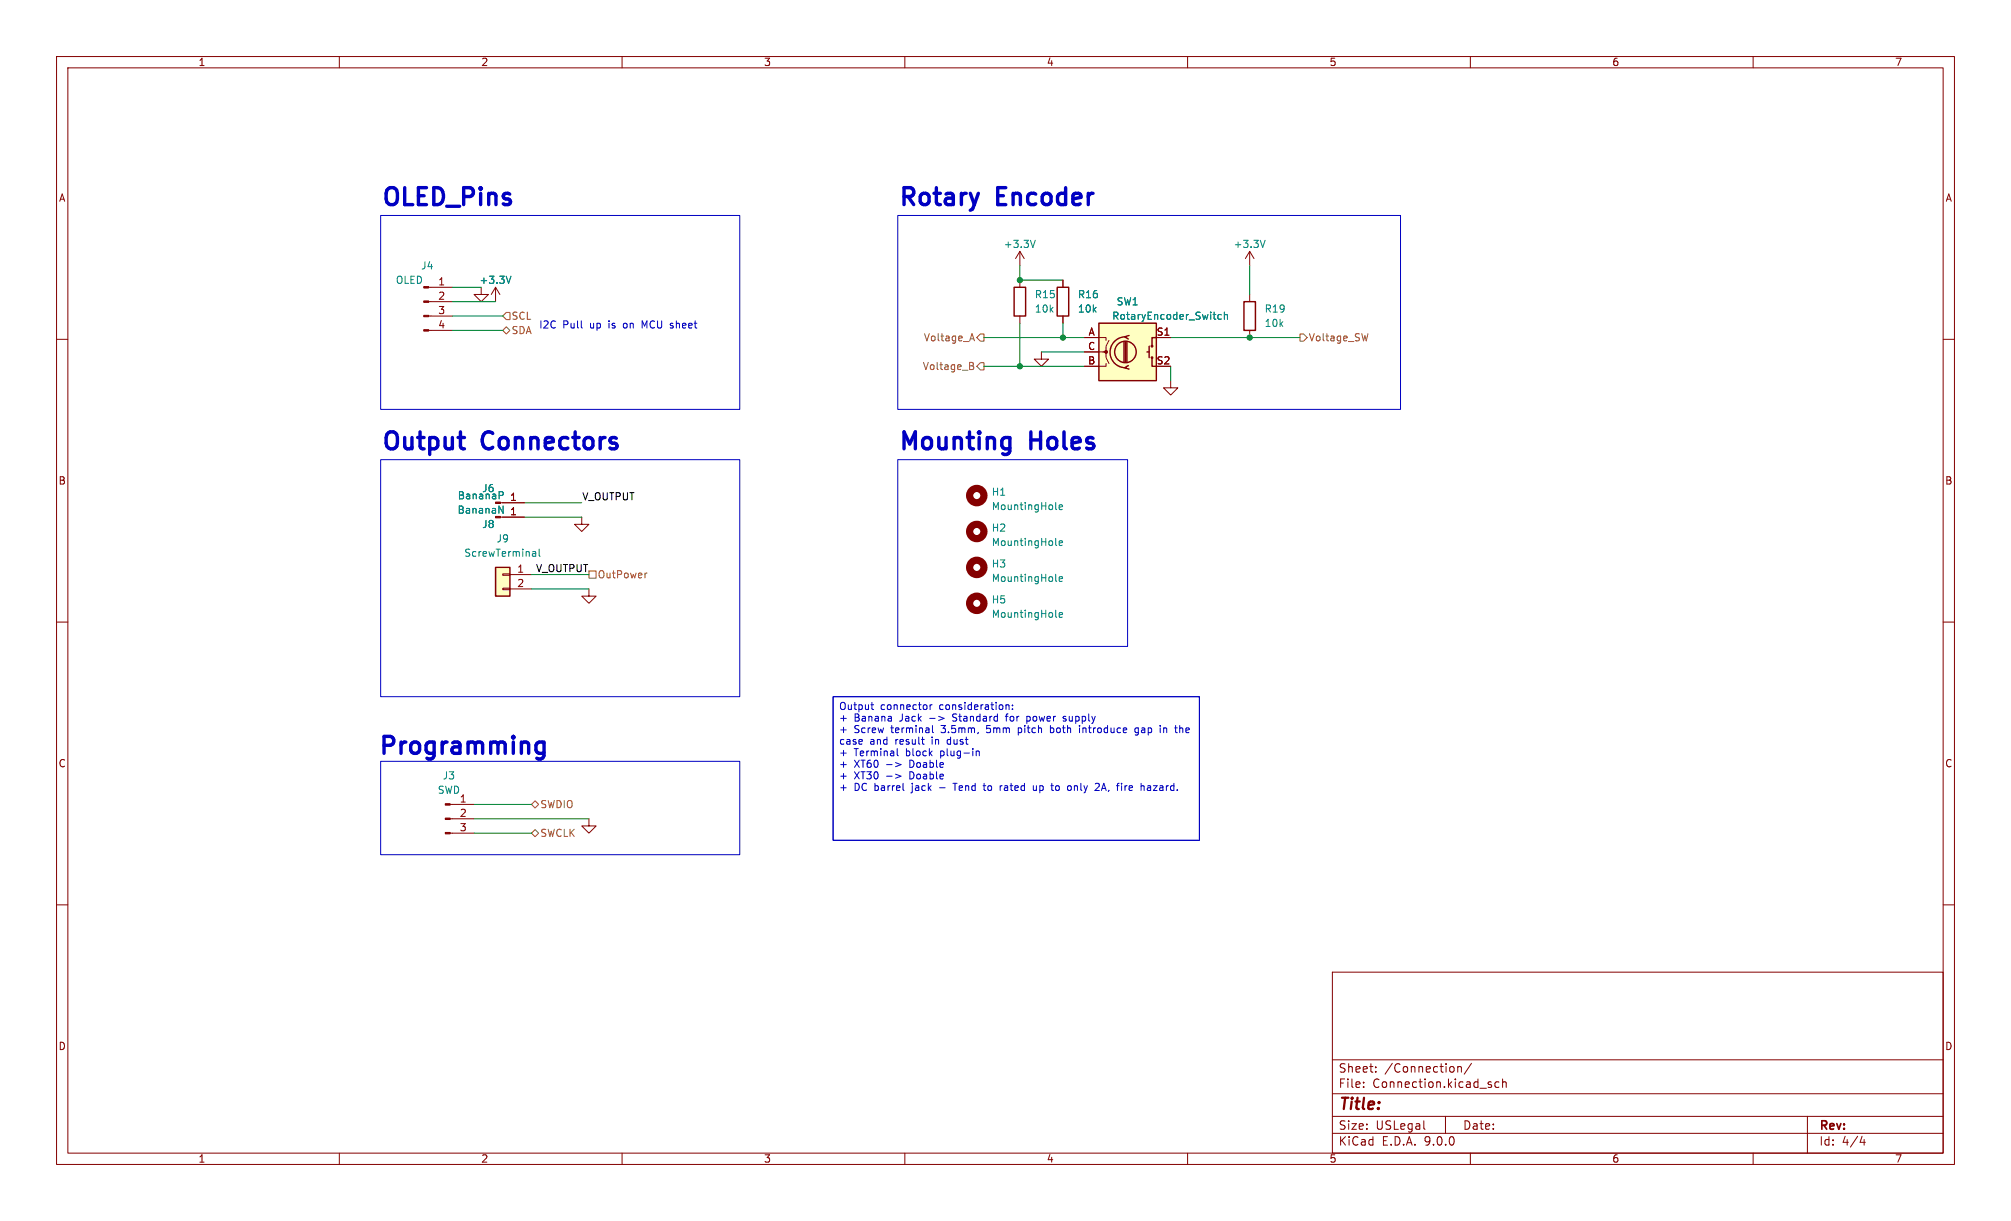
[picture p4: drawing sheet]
<svg xmlns="http://www.w3.org/2000/svg" width="356mm" height="216mm" viewBox="0 0 356 216" stroke-linecap="round" stroke-linejoin="round" font-family="sans-serif">
<path d="M0 0h355.6v215.9h-355.6z" fill="#fff" stroke="#fff" stroke-width=".18"/>
<g fill="none" stroke="#840000" stroke-width=".18">
<path d="M10 10h335.6v195.9h-335.6zM12 12h331.6v191.9h-331.6zM60 10v2M110 10v2M160 10v2M210 10v2M260 10v2M310 10v2M221 44.5l-.8 1.2M221 44.5l.7 1.2M221 44.5v2.5M221 52.1v1.2"/>
<path d="M221 58.4v1.3M10 60h2M343.6 60h2M88.5 88.9h4.2M10 110h2M104.1 104.1v1.3h1.3l-1.3 1.3-1.2-1.3h1.2M343.6 110h2M10 160h2M235.6 171.9h108v32h-108zM343.6 160h2M235.6 197.4h108M235.6 193.4h108"/>
<path d="M235.6 187.4h108M241.1 192.1v.2M241.1 191.4v.1M243.3 189.4v.2M243.3 188.7v.1M251.8 199.6l.2 .1M255.6 197.4v3M257.8 188.6v1M257.8 188.7l.2-.1 .3 .1 .1 .9M260.2 188l-1.3 1.9M263.7 191.9v.3M265.1 191.4l-.5-.1-.3 .3v.4l.2 .2h.6"/>
<path d="M265.7 191.4l.2-.1 .4 .1v.9M265.7 190.8v1.5M319.6 197.4v6.5M60 203.9v2M110 203.9v2M160 203.9v2M210 203.9v2M235.6 200.4h108M260 203.9v2M310 203.9v2M329.3 200.9l-.4 1.1h.9M329.6 201.5v1"/>
</g>
<path d="M223.7 42.5l-.4 1.3M88.3 86.9h.4l.3 .3-.1 .3-.6 .1" fill="none" stroke="#008484" stroke-width=".18"/>
<path d="M220 53.3h2v5.1h-2z" fill="none" stroke="#840000" stroke-width=".25"/>
<path d="M87.6 100.3h2.6v5.1h-2.6z" fill="#ffffc2"/>
<path d="M179.3 50.8h2.1v5.1h-2.1zM186.9 50.8h2.1v5.1h-2.1zM87.6 100.3h2.6v5.1h-2.6z" fill="none" stroke="#840000" stroke-width=".25"/>
<g fill="none" stroke="#840000" stroke-width=".18">
<path d="M75.8 50.8h4.2M75.8 53.3h4.2M75.8 55.9h4.2M75.8 58.4h4.2M180.3 44.5v2.5M180.3 49.5v1.3M180.3 55.9v1.3M180.3 44.5l-.7 1.2M180.3 44.5l.8 1.2M188 49.5v1.3M188 55.9v1.3M184.1 62.2v1.3h1.3l-1.3 1.3-1.2-1.3h1.2"/>
<path d="M88.5 91.4h4.2M102.9 91.4v1.3h1.2l-1.2 1.3-1.3-1.3h1.3M88.9 101.5h1.3v.2h-1.3zM88.9 104h1.3v.3h-1.3zM90.2 101.6h3.8M90.2 104.1h3.8M79.6 142.2h4.2M79.6 144.8h4.2M79.6 147.3h4.2M104.1 144.8v1.3h1.3l-1.3 1.2-1.2-1.2h1.2"/>
</g>
<g fill="none" stroke="#008484" stroke-width=".18">
<path d="M183.1 42.5l-.5 1.3M88.2 89.5l.8 1.2v-1.2M94.2 97.6h.5v.8M94.2 98.3h.5M94.7 97.8l-.5 .1M95.3 97.1v1.1l.2 .2M186.7 96.3l.2 .2M186.7 89.9l.2 .2M187.3 89.7l.6-.1-.1-.3h-.3l-.2 .1v.7h.5M187.3 96l.6-.1-.1-.2-.3-.1-.2 .2v.6h.5M186.7 102.6l.2 .2M186.7 109l.2 .2"/>
<path d="M187.3 102.4l.6-.1-.1-.3h-.3l-.2 .1v.7h.5M187.3 108.7l.6-.1-.1-.2-.3-.1-.2 .2v.6h.5"/>
</g>
<g fill="none" stroke="#840000" stroke-width="1.3">
<circle cx="172.7" cy="87.6" r="1.27"/>
<circle cx="172.7" cy="94" r="1.27"/>
<circle cx="172.7" cy="100.3" r="1.27"/>
<circle cx="172.7" cy="106.7" r="1.27"/>
</g>
<g fill="#840000" stroke="#840000" stroke-width=".18">
<path d="M78.7 142.1h.9v.3h-.9z"/>
<path d="M78.7 144.7h.9v.2h-.9z"/>
<path d="M78.7 147.2h.9v.2h-.9z"/>
<path d="M74.9 50.7h.9v.2h-.9z"/>
<path d="M74.9 53.2h.9v.3h-.9z"/>
<path d="M74.9 55.8h.9v.2h-.9z"/>
<path d="M74.9 58.3h.9v.2h-.9z"/>
</g>
<path d="M194.3 57.2h10.2v10.1h-10.2z" fill="#ffffc2"/>
<g fill="none" stroke="#840000" stroke-width=".25">
<path d="M194.3 57.2h10.2v10.1h-10.2zM199 59.6a2.73 2.73 0 0 0-2.7 2.7 2.73 2.73 0 0 0 2.7 2.7M199.6 59.3l-.7 .3 .6 .3M204.5 59.7h-.8v1.5M198.8 60.5v3.5M199 60.5v3.5M199.3 60.5v3.5M199.5 64.6l-.6 .4 .7 .3M202.8 62.2h.4M203.2 61.2v2M203.7 63.2v1.6h.8"/>
<circle cx="199" cy="62.2" r="1.9"/>
<circle cx="203.7" cy="63.2" r=".13"/>
<circle cx="203.7" cy="61.2" r=".13"/>
</g>
<g fill="none" stroke="#840000" stroke-width=".18">
<path d="M85.1 50.8v1.3h1.3l-1.3 1.2-1.3-1.2h1.3M87.6 50.8l-.7 1.3M87.6 50.8l.8 1.3M87.6 50.8v2.5M188 49.5v1.3M188 55.9v1.3M191.8 59.7h3.8v.5M204.5 59.7h2.5M191.8 62.2h3.8v1l.5 1.1M195.6 64.3v.5h-3.8M196.1 60.2l-.5 1v1h-.5M207 67.3v1.3h1.3l-1.3 1.3-1.3-1.3h1.3"/>
<path d="M88.9 88.9h3.8M88.9 91.4h3.8"/>
</g>
<circle cx="195.6" cy="62.2" r=".25" fill="#840000" stroke="#840000" stroke-width=".18"/>
<path d="M90.4 48.8l-.5 1.3M216 55.7l-.4-.1-.2 .3 .1 .5h.5M216.5 55.7l.2-.1 .3 .1v.8M216.5 55.2v1.3M88.2 89.5l.8 1.2v-1.2M88.3 86.9h.4l.3 .3-.1 .3-.6 .1" fill="none" stroke="#008484" stroke-width=".18"/>
<g fill="none" stroke="#848400" stroke-width=".18">
<path d="M88.9 58.4l.6-.6 .7 .6-.7 .7zM89.5 55.2h.7v1.3h-.7l-.6-.6zM171.6 59.9h.6M171.9 59l.4 1.3M173.4 59.1h.6v1.2h-.6l-.7-.6zM229.9 59.1h.6l.6 .6-.6 .6h-.6zM241.9 59l-.3 1.3M171.5 64.1l.6 .1v.2l-.2 .3M171.5 64.7h.4M171.9 64.7l.3 .2-.1 .3-.6 .1M173.4 64.1h.6v1.3h-.6l-.7-.6zM104.1 101h1.3v1.2h-1.3z"/>
<path d="M114.4 101.3l-.4 .3M94 142.2l.6-.6 .6 .6-.6 .7zM94 147.3l.6-.6 .6 .6-.6 .7z"/>
</g>
<g fill="none" stroke="#008400" stroke-width=".18">
<path d="M80 50.8h5.1M80 53.3h7.6M80 55.9h8.9M80 58.4h8.9M174 59.7h17.8M180.3 47v2.5h7.7M180.3 57.2v7.6M188 57.2v2.5M207 59.7h22.9M221 47v5.1M174 64.8h17.8M184.1 62.2h7.7"/>
<path d="M207 64.8v2.5M92.7 91.4h10.2M92.7 88.9h10.2M94 104.1h10.1M94 101.6h10.1M83.8 144.8h20.3M83.8 147.3h10.2M83.8 142.2h10.2"/>
</g>
<g fill="none" stroke="#0000c2" stroke-width=".18">
<path d="M67.3 38.1h63.5v34.3h-63.5zM158.7 38.1h88.9v34.3h-88.9zM102.8 57.9l.2 .1M114 57.6l-.4-.9v1.3M67.3 81.3h63.5v41.9h-63.5zM158.7 81.3h40.7v33h-40.7zM67.3 134.6h63.5v16.5h-63.5zM147.3 123.2h64.8v25.4h-64.8zM154 124.6h.5M154.2 124.2v1.1l.3 .2M156.8 135.2h.9M156.8 137.2h.9"/>
<path d="M158.4 134.8l.9 .4-.9 .4M158.4 136.9l.9 .3-.9 .4M158.7 132.4v1.1l.1 .1M159.7 139.7l.2 .1M162.9 130.8h.5M163.3 131.6h.1M164.4 127h1M164.5 124.6v.9M164.8 124.6l-.3 .3M164.9 128.3v1.1l.2 .2M166 126.7l.9 .3-.9 .4M168.5 138.5h.7"/>
<path d="M172.6 132.8v.8M172.6 132.9l.2-.1 .3 .1 .1 .7M173.8 138.9h.5M174 138.5v1.1l.3 .2M177.2 138.9l-.3 .3M177.8 126.7h.4M177.9 124.7l.2-.1 .3 .1v.8M177.9 124.6v.9M178 126.3l-.1 1.2M179 125.3v.2M179 124.7v.1M180.1 128.7v1.3"/>
<path d="M180.1 129.5l.1 .1M180.2 128.7l-.1 .1M181.6 126.7v1.2M181.6 127.4l.3 .1M181.9 126.7h-.3M182.7 138.9l.1 .8 .3 .1 .2-.1M183.3 138.9v.9M185.7 128.3v1.3M185.7 129.5l.4 .1M186 138.5v1.1M186.9 138.9l-.2 .3v.3l.2 .3M188.5 126.7h-.3l-.2 .2 .5 .4"/>
<path d="M188.5 127.3l-.2 .2-.3-.1M190.9 128.7v.9M194.3 138.6l.1 .1-.1 .4-.7 .7h.8M194.9 139.4h.6M195.2 138.5l-.4 1.3M198.9 138.9v.9M199.1 139l-.2 .2M201.3 128.8l-.4-.1-.2 .2 .1 .6h.5M201.3 128.7v1l-.3 .3-.3-.1M202.9 139h.5l.1 .8M203.5 139.2l-.5 .1-.1 .2 .1 .3 .5-.1M205.2 128.3v.1"/>
<path d="M205.8 128.7v.9M206.1 128.7l-.3 .1M208.6 128.3v1.3M209 128.7l-.4 .1"/>
</g>
<path d="M95.1 133.1l.2 .1h.6l.3-.1M95.1 131.4l.2-.2h.6l.3 .2M96.2 131.2v2.4a.81 .81 0 0 1-1.3 .5" fill="none" stroke="#0000c2" stroke-width=".6"/>
<g fill="#008400" stroke="#008400" stroke-width=".18">
<circle cx="180.3" cy="49.5" r=".46"/>
<circle cx="180.3" cy="64.8" r=".46"/>
<circle cx="188" cy="59.7" r=".46"/>
<circle cx="221" cy="59.7" r=".46"/>
</g>
<g font-size="4.2" fill="#0000c2">
<text x="67.3" y="36.6">OLED_Pins</text>
<text x="158.7" y="36.6">Rotary</text>
<text x="176.5" y="36.6">Encoder</text>
<text x="67.3" y="79.8">Output</text>
<text x="85.5" y="79.8">Connectors</text>
<text x="158.7" y="79.8">Mounting</text>
<text x="182.4" y="79.8">Holes</text>
<text x="66.8" y="133.6">Programming</text>
</g>
<text font-size="2.8" fill="#840000" x="236.6" y="196.8">Title:</text>
<g font-size="2.1" fill="#840000">
<text x="236.6" y="189.9">Sheet:</text>
<text x="244.8" y="189.9">/Connection/</text>
<text x="236.6" y="192.6">File:</text>
<text x="242.7" y="192.6">Connection.kicad_sch</text>
<text x="236.6" y="202.8">KiCad</text>
<text x="236.6" y="200">Size:</text>
<text x="243.3" y="200">USLegal</text>
<text x="244.3" y="202.8">E.D.A.</text>
<text x="251.9" y="202.8">9.0.0</text>
<text x="258.6" y="200">Date:</text>
<text x="321.6" y="200.2">Rev:</text>
<text x="321.6" y="202.8">Id:</text>
<text x="325.7" y="202.8">4/4</text>
</g>
<g font-size="1.8" fill="#840000">
<text x="35" y="11.9">1</text>
<text x="85" y="11.9">2</text>
<text x="135" y="11.9">3</text>
<text x="185" y="11.9">4</text>
<text x="235" y="11.9">5</text>
<text x="285" y="11.9">6</text>
<text x="335" y="11.9">7</text>
<text x="10.3" y="35.9">A</text>
<text x="343.9" y="35.9">A</text>
<text x="77.4" y="50.5">1</text>
<text x="77.4" y="53.1">2</text>
<text x="77.4" y="55.6">3</text>
<text x="77.4" y="58.2">4</text>
<text x="192.4" y="59.4">A</text>
<text x="204.4" y="59.4">S1</text>
<text x="192.3" y="62">C</text>
<text x="192.3" y="64.5">B</text>
<text x="204.4" y="64.5">S2</text>
<text x="10.3" y="85.9">B</text>
<text x="90.1" y="88.6">1</text>
<text x="343.9" y="85.9">B</text>
<text x="90.1" y="91.2">1</text>
<text x="91.4" y="101.3">1</text>
<text x="91.4" y="103.9">2</text>
<text x="10.3" y="135.9">C</text>
<text x="343.9" y="135.9">C</text>
<text x="81.2" y="142">1</text>
<text x="81.2" y="144.5">2</text>
<text x="81.2" y="147.1">3</text>
<text x="10.3" y="185.9">D</text>
<text x="343.9" y="185.9">D</text>
<text x="35" y="205.8">1</text>
<text x="85" y="205.8">2</text>
<text x="135" y="205.8">3</text>
<text x="185" y="205.8">4</text>
<text x="235" y="205.8">5</text>
<text x="285" y="205.8">6</text>
<text x="335" y="205.8">7</text>
</g>
<g font-size="1.8" fill="#008484">
<text x="74.4" y="47.9">J4</text>
<text x="177.4" y="44">+3.3V</text>
<text x="218" y="44">+3.3V</text>
<text x="69.9" y="50.4">OLED</text>
<text x="84.7" y="50.4">+3.3V</text>
<text x="182.9" y="52.9">R15</text>
<text x="190.5" y="52.9">R16</text>
<text x="182.9" y="55.5">10k</text>
<text x="190.5" y="55.5">10k</text>
<text x="196.6" y="56.7">RotaryEncoder_Switch</text>
<text x="197.4" y="54.2">SW1</text>
<text x="223.5" y="58">10k</text>
<text x="223.5" y="55.5">R19</text>
<text x="80.8" y="88.5">BananaP</text>
<text x="85.2" y="87.2">J6</text>
<text x="175.3" y="87.9">H1</text>
<text x="80.8" y="91">BananaN</text>
<text x="85.2" y="93.6">J8</text>
<text x="175.3" y="94.2">H2</text>
<text x="175.3" y="90.4">MountingHole</text>
<text x="82" y="98.7">ScrewTerminal</text>
<text x="87.7" y="96.1">J9</text>
<text x="175.3" y="100.6">H3</text>
<text x="175.3" y="96.7">MountingHole</text>
<text x="175.3" y="103.1">MountingHole</text>
<text x="175.3" y="106.9">H5</text>
<text x="175.3" y="109.4">MountingHole</text>
<text x="77.3" y="140.6">SWD</text>
<text x="78.2" y="138">J3</text>
</g>
<g font-size="1.8" fill="#848400">
<text x="90.4" y="59.3">SDA</text>
<text x="90.4" y="56.7">SCL</text>
<text x="163.1" y="65.6">Voltage_B</text>
<text x="163.3" y="60.6">Voltage_A</text>
<text x="231.3" y="60.6">Voltage_SW</text>
<text x="105.6" y="102.5">OutPower</text>
<text x="95.4" y="143.1">SWDIO</text>
<text x="95.4" y="148.2">SWCLK</text>
</g>
<g font-size="1.8" fill="#0000c2">
<text x="95.2" y="58.2">I2C</text>
<text x="99.5" y="58.2">Pull</text>
<text x="104.4" y="58.2">up</text>
<text x="107.9" y="58.2">is</text>
<text x="110.7" y="58.2">on</text>
<text x="114.2" y="58.2">MCU sheet</text>
<text x="148.3" y="125.9">Output</text>
<text x="155.7" y="125.9">connector</text>
<text x="166.2" y="125.9">consideration:</text>
<text x="148.3" y="127.9">+</text>
<text x="148.3" y="130">+</text>
<text x="151" y="127.9">Banana</text>
<text x="151" y="130">Screw</text>
<text x="157.7" y="130">terminal</text>
<text x="159.2" y="127.9">Jack</text>
<text x="166.7" y="130">3.5mm,</text>
<text x="168.9" y="127.9">Standard</text>
<text x="174.9" y="130">5mm</text>
<text x="178.6" y="127.9">for</text>
<text x="180.7" y="130">pitch</text>
<text x="182.4" y="127.9">power</text>
<text x="186.6" y="130">both</text>
<text x="189.1" y="127.9">supply</text>
<text x="191.9" y="130">introduce</text>
<text x="202" y="130">gap</text>
<text x="206.6" y="130">in</text>
<text x="209.5" y="130">the</text>
<text x="148.3" y="132">case</text>
<text x="148.3" y="134">+</text>
<text x="148.3" y="136.1">+</text>
<text x="151" y="134">Terminal</text>
<text x="151" y="136.1">XT60</text>
<text x="153.8" y="132">and</text>
<text x="158.4" y="132">result</text>
<text x="160.3" y="134">block</text>
<text x="161.1" y="136.1">Doable</text>
<text x="165" y="132">in</text>
<text x="166.5" y="134">plug-in</text>
<text x="168" y="132">dust</text>
<text x="148.3" y="138.1">+</text>
<text x="148.3" y="140.2">+</text>
<text x="151" y="138.1">XT30</text>
<text x="151" y="140.2">DC barrel</text>
<text x="161.1" y="138.1">Doable</text>
<text x="161.5" y="140.2">jack</text>
<text x="166.6" y="140.2">-</text>
<text x="169.3" y="140.2">Tend</text>
<text x="174.8" y="140.2">to</text>
<text x="177.9" y="140.2">rated</text>
<text x="183.9" y="140.2">up</text>
<text x="187.4" y="140.2">to</text>
<text x="190.5" y="140.2">only</text>
<text x="195.6" y="140.2">2A,</text>
<text x="199.6" y="140.2">fire</text>
<text x="204" y="140.2">hazard.</text>
</g>
<g font-size="1.8">
<text x="102.9" y="88.6">V_OUTPUT</text>
<text x="94.7" y="101.3">V_OUTPUT</text>
</g>
</svg>
